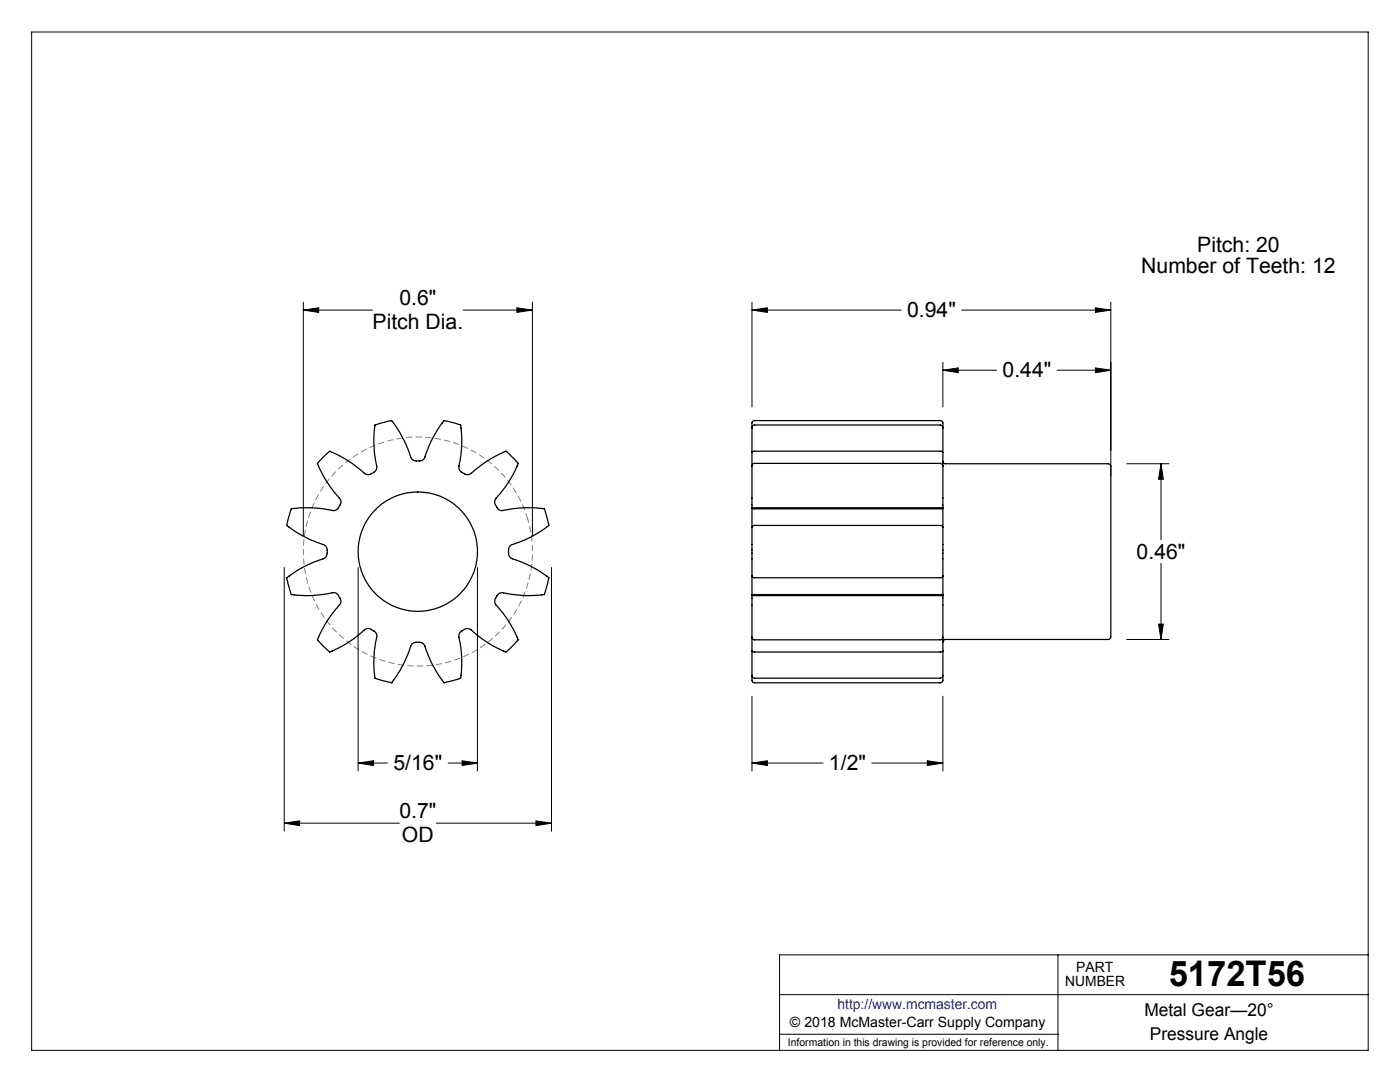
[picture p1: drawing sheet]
<svg xmlns="http://www.w3.org/2000/svg" width="279mm" height="216mm" viewBox="0 0 279 216" stroke-linecap="round" stroke-linejoin="round" font-family="sans-serif">
<g fill="none" stroke="#000" stroke-width=".2">
<path d="M6.3 6.4h266.7v203.2h-266.7zM60.5 61.9l3.1-.5v.9zM60.5 60.3v46.6M60.5 61.9h13.8M92.4 61.9h13.9M103.2 61.4l3.1 .5-3.1 .4zM106.3 60.3v46.6M150.1 61.9l3-.5v.9zM150.1 61.9h29.7M150.1 60.3v20.9M188.2 73.9l3-.5v1zM188.2 72.3v8.9"/>
<path d="M188.2 73.9h10.7M191.9 61.9h29.8M211 73.9h10.7M218.6 73.4l3.1 .5-3.1 .5zM218.6 61.4l3.1 .5-3.1 .4zM221.7 60.3v34.7M224.9 92.5h8.4M231.7 92.5l.5 3.1h-1zM231.7 92.5v15.2M56.7 113.2v52.6M71.5 113.2v40.6M95.3 113.2v40.6"/>
<path d="M110.1 113.2v52.6M231.7 112.4v15.2M150.1 138.9v14.9M188.2 138.9v14.9M224.9 127.6h8.4M231.2 124.5h1l-.5 3.1zM71.5 152.3l3-.5v1zM71.5 152.3h5.8M89.4 152.3h5.9M92.2 151.8l3.1 .5-3.1 .5zM150.1 152.3l3-.5v1zM150.1 152.3h14.2"/>
<path d="M174 152.3h14.2M185.1 151.8l3.1 .5-3.1 .5zM56.7 164.3l3.1-.5v.9zM56.7 164.3h23M87.1 164.3h23M107 163.8l3.1 .5-3.1 .4zM155.6 198.5h117.4M211.1 190.5v19.1M273 190.5h-117.4v19.1M155.6 206.4h55.5"/>
</g>
<path d="M105.3 103.4a22.9 22.9 0 0 0-38.3-9.3 22.9 22.9 0 0 0 10.4 38 22.9 22.9 0 0 0 28.2-27.4l-.3-1.3" fill="none" stroke="#808080" stroke-width=".2" stroke-dasharray="1.3 .6" stroke-dashoffset=".3" stroke-linecap="butt"/>
<g fill="#000">
<path d="M60.5 61.9l3.1-.5v.9zM103.2 61.4l3.1 .5-3.1 .4z"/>
<path d="M71.5 152.3l3-.5v1zM92.2 151.8l3.1 .5-3.1 .5zM56.7 164.3l3.1-.5v.9zM107 163.8l3.1 .5-3.1 .4zM231.2 124.5h1l-.5 3.1zM231.7 92.5l.5 3.1h-1zM188.2 73.9l3-.5v1zM218.6 73.4l3.1 .5-3.1 .5zM150.1 61.9l3-.5v.9zM218.6 61.4l3.1 .5-3.1 .4zM150.1 152.3l3-.5v1zM185.1 151.8l3.1 .5-3.1 .5z"/>
</g>
<g fill="none" stroke="#000" stroke-width=".25">
<path d="M64.4 91.3l1.4-1.3 .5 .2a25.5 25.5 0 0 1 6.7 4.4 1.82 1.82 0 0 0 2.2-1.5v-.1a22.8 22.8 0 0 1-.4-8.2l3.4-.9 .3 .4a26.4 26.4 0 0 1 3.7 7.3 2.1 2.1 0 0 0 2.4 0l.2-.3a22.5 22.5 0 0 1 3.8-7.4l3.3 .9 .1 .6a27.1 27.1 0 0 1-.4 8.1l.3 .5 .7 .5a1.18 1.18 0 0 0 1.5-.1 22.8 22.8 0 0 1 6.9-4.4l2.4 2.5-.2 .5a28.4 28.4 0 0 1-4.4 6.8 1.77 1.77 0 0 0 1.6 2.1 23.1 23.1 0 0 1 8.3-.4l.8 3.3-.7 .6a27.2 27.2 0 0 1-6.9 3.5 2 2 0 0 0 .1 2.5l.3 .1a22.6 22.6 0 0 1 7.2 3.8l-.8 3.3-.5 .1a25.2 25.2 0 0 1-8.1-.4 1.95 1.95 0 0 0-1.2 2.3l.1 .1a23.8 23.8 0 0 1 4.4 7l-2.4 2.4-.6-.2a28.2 28.2 0 0 1-6.7-4.4l-.7-.1-.8 .5a1.18 1.18 0 0 0-.6 1.2 23 23 0 0 1 .3 8.2l-3.3 .9-.3-.4a26.4 26.4 0 0 1-3.7-7.2l-.4-.4h-1.1a1.21 1.21 0 0 0-1.1 .8 23.1 23.1 0 0 1-3.8 7.2l-3.4-.9v-.5a27.2 27.2 0 0 1 .4-8.1 1.9 1.9 0 0 0-2.2-1.1l-.3 .1a22.4 22.4 0 0 1-6.9 4.4l-2.4-2.4 .2-.6a26.3 26.3 0 0 1 4.4-6.7 2.1 2.1 0 0 0-1.3-2.1l-.7 .1a22.5 22.5 0 0 1-7.9 .2l-.4-1.4a3 3 0 0 1-.4-2l.4-.3a25.2 25.2 0 0 1 7.1-3.6l.1-.1a1.79 1.79 0 0 0-.3-2.5 23.4 23.4 0 0 1-7.4-3.9l.9-3.3 1-.1a26.9 26.9 0 0 1 7.6 .5l.7-.3 .3-.6a1.15 1.15 0 0 0 0-1.6 21.4 21.4 0 0 1-4.3-6.9zM150.1 93l.1-.3 .3-.2h37.2l.4 .2 .1 .3M150.1 90.3l.4-.3h37.3l.4 .3M150.1 93v8.3M150.1 90.3v2.7M150.1 85.4l.1-.4 .3-.2h37.2l.4 .3 .1 .3M150.1 85.4v4.9M150.1 85.4v-.1a1.08 1.08 0 0 1 .4-1.4h37.1a.76 .76 0 0 1 .6 1.2v.3M188.2 92a.49 .49 0 0 0 .5 .5h32.5a.79 .79 0 0 1 .5 1.2v33.4a.49 .49 0 0 1-.5 .5h-32.5a.49 .49 0 0 0-.5 .5M188.2 90.3v2.7M188.2 93v8.3M188.2 85.4v4.9"/>
<path d="M150.1 114.9l.4 .4h37.3l.4-.4M150.1 105.2v9.7M150.1 105.2l.1-.2 .3-.2h37.2l.5 .4M150.1 101.5h38.1M150.1 118.7h38.1M150.1 114.9v3.8M150.1 101.5v3.7M150.1 118.7v.2M150.1 101.3v.2M150.1 118.9v8.2M150.1 118.9h38.1M150.1 101.3h38.1"/>
<path d="M188.2 105.2v9.7M188.2 101.5v3.7M188.2 114.9v3.8M188.2 118.7v.2M188.2 101.3v.2M188.2 118.9v8.2M150.1 127.1l.1 .4 .3 .2h37.2l.4-.2 .1-.4M150.1 129.9l.3 .2h37.5l.3-.2M150.1 127.1v2.8M150.1 134.8l.1 .3 .3 .2h37.2l.4-.2 .1-.3M150.1 129.9v4.9M150.1 134.8v.1a1.25 1.25 0 0 0 .3 1.3h37.2a.71 .71 0 0 0 .6-1v-.4"/>
<path d="M188.2 127.1v2.8M188.2 129.9v4.9"/>
<circle cx="83.4" cy="110.1" r="11.9"/>
</g>
<text font-size="7.1" x="233.2" y="196.8">5172T56</text>
<g font-size="4.2">
<text x="238.9" y="50.2">Pitch: 20</text>
<text x="227.8" y="54.5">Number of Teeth: 12</text>
<text x="74.3" y="65.6">Pitch Dia.</text>
<text x="79.7" y="60.9">0.6&quot;</text>
<text x="181" y="63.3">0.94&quot;</text>
<text x="200.1" y="75.3">0.44&quot;</text>
<text x="226.8" y="111.5">0.46&quot;</text>
<text x="78.5" y="153.7">5/16&quot;</text>
<text x="165.4" y="153.7">1/2&quot;</text>
<text x="79.7" y="163.3">0.7&quot;</text>
<text x="80.2" y="168">OD</text>
</g>
<g font-size="3.5">
<text x="228.4" y="202.8">Metal Gear—20°</text>
<text x="229.5" y="207.5">Pressure Angle</text>
</g>
<g font-size="2.8">
<text x="212.6" y="196.8">NUMBER</text>
<text x="214.8" y="194">PART</text>
<text x="157.7" y="205">© 2018 McMaster-Carr Supply Company</text>
</g>
<text font-size="2.8" fill="#00f" x="167.1" y="201.4">http://www.mcmaster.com</text>
<text font-size="2.1" x="157.3" y="208.6">Information in this drawing is provided for reference only.</text>
</svg>
